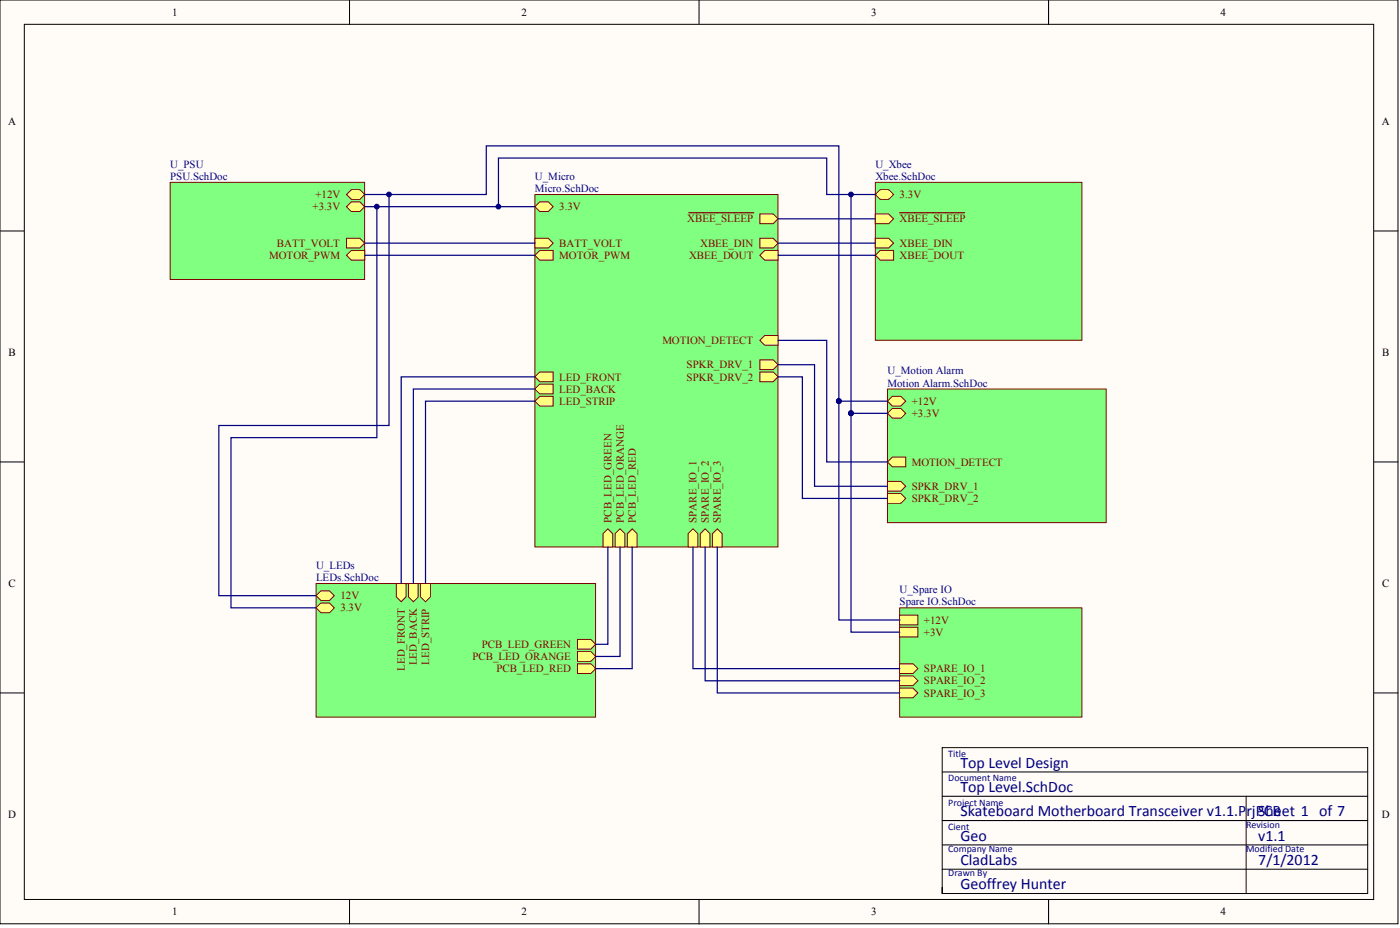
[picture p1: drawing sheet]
<svg xmlns="http://www.w3.org/2000/svg" width="487mm" height="322mm" viewBox="0 0 487 322" stroke-linecap="round" stroke-linejoin="round" font-family="sans-serif">
<g fill="#fffcf8" stroke="#000" stroke-width=".35">
<path d="M0 0h486.1v321h-486.1z"/>
<path d="M8.5 8.5h469.2v304h-469.2z"/>
</g>
<g fill="none" stroke="#000" stroke-width=".35">
<path d="M121.5 0v8.5M243.1 0v8.5M364.6 0v8.5M0 80.3h8.5M477.7 80.3h8.5M0 160.5h8.5M477.7 160.5h8.5M0 240.8h8.5M477.7 240.8h8.5M327.6 276.7h148M327.6 268.2h148M433.3 276.7v33.8"/>
<path d="M327.6 285.1h148M327.6 293.6h148M121.5 312.6v8.4M243.1 312.6v8.4M327.6 308.3v2.2h148v-50.7h-148v50.7M327.6 302h148M364.6 312.6v8.4"/>
</g>
<path d="M186 67.6h84.5v122.4h-84.5z" fill="#80ff80" stroke="#800000" stroke-width=".35"/>
<g fill="#ffff80" stroke="#800000" stroke-width=".35">
<path d="M186 88.7l1.7-1.7h4.7v3.4h-4.7z" fill-rule="evenodd"/>
<path d="M186 82.8h4.7l1.7 1.7-1.7 1.7h-4.7z" fill-rule="evenodd"/>
<path d="M186 130.9l1.7-1.6h4.7v3.3h-4.7z" fill-rule="evenodd"/>
<path d="M186 135.2l1.7-1.7h4.7v3.4h-4.7z" fill-rule="evenodd"/>
<path d="M186 139.4l1.7-1.7h4.7v3.4h-4.7z" fill-rule="evenodd"/>
<path d="M264.2 82.8h4.7l1.7 1.7-1.7 1.7h-4.7z" fill-rule="evenodd"/>
<path d="M264.2 88.7l1.7-1.7h4.7v3.4h-4.7z" fill-rule="evenodd"/>
<path d="M264.2 74.3h4.7l1.7 1.7-1.7 1.7h-4.7z" fill-rule="evenodd"/>
</g>
<path d="M239.5 73.9h22.6" fill="none" stroke="#800000" stroke-width=".42"/>
<g fill="#ffff80" stroke="#800000" stroke-width=".35">
<path d="M209.7 185.4l1.7-1.7 1.7 1.7v4.7h-3.4z" fill-rule="evenodd"/>
<path d="M213.9 185.4l1.7-1.7 1.7 1.7v4.7h-3.4z" fill-rule="evenodd"/>
<path d="M218.1 185.4l1.7-1.7 1.7 1.7v4.7h-3.4z" fill-rule="evenodd"/>
<path d="M239.3 185.4l1.7-1.7 1.7 1.7v4.7h-3.4z" fill-rule="evenodd"/>
<path d="M243.5 185.4l1.7-1.7 1.7 1.7v4.7h-3.4z" fill-rule="evenodd"/>
<path d="M247.7 185.4l1.7-1.7 1.7 1.7v4.7h-3.4z" fill-rule="evenodd"/>
<path d="M264.2 125h4.7l1.7 1.7-1.7 1.7h-4.7z" fill-rule="evenodd"/>
<path d="M264.2 129.3h4.7l1.7 1.6-1.7 1.7h-4.7z" fill-rule="evenodd"/>
<path d="M186 71.8l1.7-1.7h3l1.7 1.7-1.7 1.7h-3z" fill-rule="evenodd"/>
<path d="M264.2 118.3l1.7-1.7h4.7v3.4h-4.7z" fill-rule="evenodd"/>
</g>
<path d="M304.4 63.4h71.8v54.8h-71.8z" fill="#80ff80" stroke="#800000" stroke-width=".35"/>
<path d="M304.4 74.3h4.6l1.7 1.7-1.7 1.7h-4.6z" fill-rule="evenodd" fill="#ffff80" stroke="#800000" stroke-width=".35"/>
<path d="M312.8 73.9h22.6" fill="none" stroke="#800000" stroke-width=".42"/>
<g fill="#ffff80" stroke="#800000" stroke-width=".35">
<path d="M304.4 82.8h4.6l1.7 1.7-1.7 1.7h-4.6z" fill-rule="evenodd"/>
<path d="M304.4 88.7l1.7-1.7h4.6v3.4h-4.6z" fill-rule="evenodd"/>
<path d="M304.4 67.6l1.7-1.7h2.9l1.7 1.7-1.7 1.7h-2.9z" fill-rule="evenodd"/>
</g>
<path d="M59.2 63.4h67.6v33.7h-67.6z" fill="#80ff80" stroke="#800000" stroke-width=".35"/>
<g fill="#ffff80" stroke="#800000" stroke-width=".35">
<path d="M120.5 82.8h4.6l1.7 1.7-1.7 1.7h-4.6z" fill-rule="evenodd"/>
<path d="M120.5 88.7l1.7-1.7h4.6v3.4h-4.6z" fill-rule="evenodd"/>
<path d="M120.5 67.6l1.7-1.7h2.9l1.7 1.7-1.7 1.7h-2.9z" fill-rule="evenodd"/>
<path d="M120.5 71.8l1.7-1.7h2.9l1.7 1.7-1.7 1.7h-2.9z" fill-rule="evenodd"/>
</g>
<path d="M312.8 211.2h63.4v38h-63.4z" fill="#80ff80" stroke="#800000" stroke-width=".35"/>
<g fill="#ffff80" stroke="#800000" stroke-width=".35">
<path d="M312.8 230.6h4.7l1.7 1.7-1.7 1.7h-4.7z" fill-rule="evenodd"/>
<path d="M312.8 234.9h4.7l1.7 1.6-1.7 1.7h-4.7z" fill-rule="evenodd"/>
<path d="M312.8 239.1h4.7l1.7 1.7-1.7 1.7h-4.7z" fill-rule="evenodd"/>
<path d="M312.8 213.7h6.4v3.4h-6.4z" fill-rule="evenodd"/>
<path d="M312.8 218h6.4v3.3h-6.4z" fill-rule="evenodd"/>
</g>
<path d="M308.6 135.2h76.1v46.4h-76.1z" fill="#80ff80" stroke="#800000" stroke-width=".35"/>
<g fill="#ffff80" stroke="#800000" stroke-width=".35">
<path d="M308.6 167.3h4.7l1.7 1.7-1.7 1.6h-4.7z" fill-rule="evenodd"/>
<path d="M308.6 171.5h4.7l1.7 1.7-1.7 1.7h-4.7z" fill-rule="evenodd"/>
<path d="M308.6 139.4l1.7-1.7h3l1.7 1.7-1.7 1.7h-3z" fill-rule="evenodd"/>
<path d="M308.6 143.6l1.7-1.7h3l1.7 1.7-1.7 1.7h-3z" fill-rule="evenodd"/>
<path d="M308.6 160.5l1.7-1.7h4.7v3.4h-4.7z" fill-rule="evenodd"/>
</g>
<path d="M109.9 202.8h97.2v46.4h-97.2z" fill="#80ff80" stroke="#800000" stroke-width=".35"/>
<g fill="#ffff80" stroke="#800000" stroke-width=".35">
<path d="M137.8 202.8h3.4v4.6l-1.7 1.7-1.7-1.7z" fill-rule="evenodd"/>
<path d="M142 202.8h3.4v4.6l-1.7 1.7-1.7-1.7z" fill-rule="evenodd"/>
<path d="M146.3 202.8h3.4v4.6l-1.7 1.7-1.7-1.7z" fill-rule="evenodd"/>
<path d="M200.8 222.2h4.7l1.7 1.7-1.7 1.7h-4.7z" fill-rule="evenodd"/>
<path d="M200.8 226.4h4.7l1.7 1.7-1.7 1.7h-4.7z" fill-rule="evenodd"/>
<path d="M200.8 230.6h4.7l1.7 1.7-1.7 1.7h-4.7z" fill-rule="evenodd"/>
<path d="M109.9 211.2l1.7-1.7h3l1.7 1.7-1.7 1.7h-3z" fill-rule="evenodd"/>
<path d="M109.9 207l1.7-1.7h3l1.7 1.7-1.7 1.7h-3z" fill-rule="evenodd"/>
</g>
<g fill="none" stroke="#000080" stroke-width=".42">
<path d="M126.8 67.6h42.3v-16.9h122.6v88.7M126.8 71.8h59.2M131.1 71.8v80.3h-50.8v59.1h29.6M135.3 67.6v80.2h-59.2v59.2h33.8M270.6 76h33.8M295.9 67.6v76M304.4 67.6h-16.9v-12.7h-114.2v16.9M126.8 84.5h59.2M126.8 88.7h59.2M270.6 84.5h33.8M270.6 88.7h33.8M270.6 118.3h16.9v42.2h21.1"/>
<path d="M186 130.9h-46.5v71.9M186 135.2h-42.3v67.6M186 139.4h-38v63.4M270.6 126.7h12.6v42.3h25.4M270.6 130.9h8.4v42.3h29.6M291.7 139.4v76h21.1M291.7 139.4h16.9M295.9 143.6v76h16.9M295.9 143.6h12.7M211.4 190.1v33.8h-4.2M215.6 190.1v38h-8.4M219.8 190.1v42.2h-12.6"/>
<path d="M241 190.1v42.2h71.8M245.2 190.1v46.4h67.6M249.4 190.1v50.7h63.4"/>
</g>
<g fill="#000080" stroke="#000080" stroke-width=".35">
<circle cx="173.3" cy="71.8" r=".82"/>
<circle cx="295.9" cy="67.6" r=".82"/>
<circle cx="295.9" cy="143.6" r=".82"/>
<circle cx="291.7" cy="139.4" r=".82"/>
<circle cx="135.3" cy="67.6" r=".82"/>
<circle cx="131" cy="71.8" r=".82"/>
</g>
<g font-size="5.5" fill="#000080">
<text x="334" y="266.7">Top Level Design</text>
<text x="334" y="275.2">Top Level.SchDoc</text>
<text x="334" y="283.6">Skateboard Motherboard Transceiver v1.1.PrjPCB</text>
<text x="437.6" y="283.6">Sheet 1 of 7</text>
<text x="334" y="292.1">Geo</text>
<text x="437.6" y="292.1">v1.1</text>
<text x="334" y="300.5">CladLabs</text>
<text x="437.6" y="300.5">7/1/2012</text>
<text x="334" y="309">Geoffrey Hunter</text>
</g>
<g font-size="3.8">
<text x="59.8" y="5.5">1</text>
<text x="181.4" y="5.5">2</text>
<text x="302.9" y="5.5">3</text>
<text x="424.5" y="5.5">4</text>
<text x="2.8" y="43.5">A</text>
<text x="480.6" y="43.5">A</text>
<text x="3" y="123.8">B</text>
<text x="480.7" y="123.8">B</text>
<text x="3" y="204">C</text>
<text x="480.7" y="204">C</text>
<text x="2.8" y="284.3">D</text>
<text x="480.6" y="284.3">D</text>
<text x="59.8" y="318.1">1</text>
<text x="181.4" y="318.1">2</text>
<text x="302.9" y="318.1">3</text>
<text x="424.5" y="318.1">4</text>
</g>
<g font-size="3.8" fill="#000080">
<text x="59.2" y="58.3">U_PSU</text>
<text x="304.4" y="58.3">U_Xbee</text>
<text x="59.2" y="62.5">PSU.SchDoc</text>
<text x="186" y="62.5">U_Micro</text>
<text x="304.4" y="62.5">Xbee.SchDoc</text>
<text x="186" y="66.7">Micro.SchDoc</text>
<text x="308.6" y="130.1">U_Motion Alarm</text>
<text x="308.6" y="134.3">Motion Alarm.SchDoc</text>
<text x="109.9" y="197.7">U_LEDs</text>
<text x="109.9" y="201.9">LEDs.SchDoc</text>
<text x="312.8" y="206.1">U_Spare IO</text>
<text x="312.8" y="210.4">Spare IO.SchDoc</text>
</g>
<g font-size="3.8" fill="#800000">
<text x="109.7" y="68.9">+12V</text>
<text x="312.8" y="68.9">3.3V</text>
<text x="108.7" y="73.1">+3.3V</text>
<text x="194.5" y="73.1">3.3V</text>
<text x="239" y="77.3">XBEE_SLEEP</text>
<text x="312.8" y="77.3">XBEE_SLEEP</text>
<text x="93.6" y="90">MOTOR_PWM</text>
<text x="96.3" y="85.7">BATT_VOLT</text>
<text x="194.5" y="90">MOTOR_PWM</text>
<text x="194.5" y="85.7">BATT_VOLT</text>
<text x="239.6" y="90">XBEE_DOUT</text>
<text x="243.5" y="85.7">XBEE_DIN</text>
<text x="312.8" y="85.7">XBEE_DIN</text>
<text x="312.8" y="90">XBEE_DOUT</text>
<text x="230.3" y="119.5">MOTION_DETECT</text>
<text x="238.8" y="128">SPKR_DRV_1</text>
<text x="194.5" y="132.2">LED_FRONT</text>
<text x="194.5" y="136.4">LED_BACK</text>
<text x="238.8" y="132.2">SPKR_DRV_2</text>
<text x="194.5" y="140.7">LED_STRIP</text>
<text x="317.1" y="140.7">+12V</text>
<text x="317.1" y="144.9">+3.3V</text>
<text x="317.1" y="161.8">MOTION_DETECT</text>
<text x="317.1" y="170.2">SPKR_DRV_1</text>
<text x="317.1" y="174.4">SPKR_DRV_2</text>
<text x="212.6" y="181.6" transform="rotate(-90 212.6 181.6)">PCB_LED_GREEN</text>
<text x="216.9" y="181.6" transform="rotate(-90 216.9 181.6)">PCB_LED_ORANGE</text>
<text x="221.1" y="181.6" transform="rotate(-90 221.1 181.6)">PCB_LED_RED</text>
<text x="242.2" y="181.6" transform="rotate(-90 242.2 181.6)">SPARE_IO_1</text>
<text x="246.5" y="181.6" transform="rotate(-90 246.5 181.6)">SPARE_IO_2</text>
<text x="250.7" y="181.6" transform="rotate(-90 250.7 181.6)">SPARE_IO_3</text>
<text x="118.4" y="208.2">12V</text>
<text x="118.4" y="212.5">3.3V</text>
<text x="321.3" y="216.7">+12V</text>
<text x="321.3" y="220.9">+3V</text>
<text x="167.5" y="225.1">PCB_LED_GREEN</text>
<text x="140.8" y="233" transform="rotate(-90 140.8 233)">LED_FRONT</text>
<text x="145" y="231.1" transform="rotate(-90 145 231.1)">LED_BACK</text>
<text x="149.2" y="230.9" transform="rotate(-90 149.2 230.9)">LED_STRIP</text>
<text x="164.3" y="229.4">PCB_LED_ORANGE</text>
<text x="172.6" y="233.6">PCB_LED_RED</text>
<text x="321.3" y="233.6">SPARE_IO_1</text>
<text x="321.3" y="237.8">SPARE_IO_2</text>
<text x="321.3" y="242">SPARE_IO_3</text>
</g>
<g font-size="3.5" fill="#000080">
<text x="329.8" y="263.1">Title</text>
<text x="329.8" y="271.5">Document Name</text>
<text x="329.8" y="280">Project Name</text>
<text x="433.3" y="287.6">Revision</text>
<text x="329.8" y="288.4">Cient</text>
<text x="329.8" y="296">Company Name</text>
<text x="433.3" y="296">Modified Date</text>
<text x="329.8" y="304.5">Drawn By</text>
</g>
</svg>
